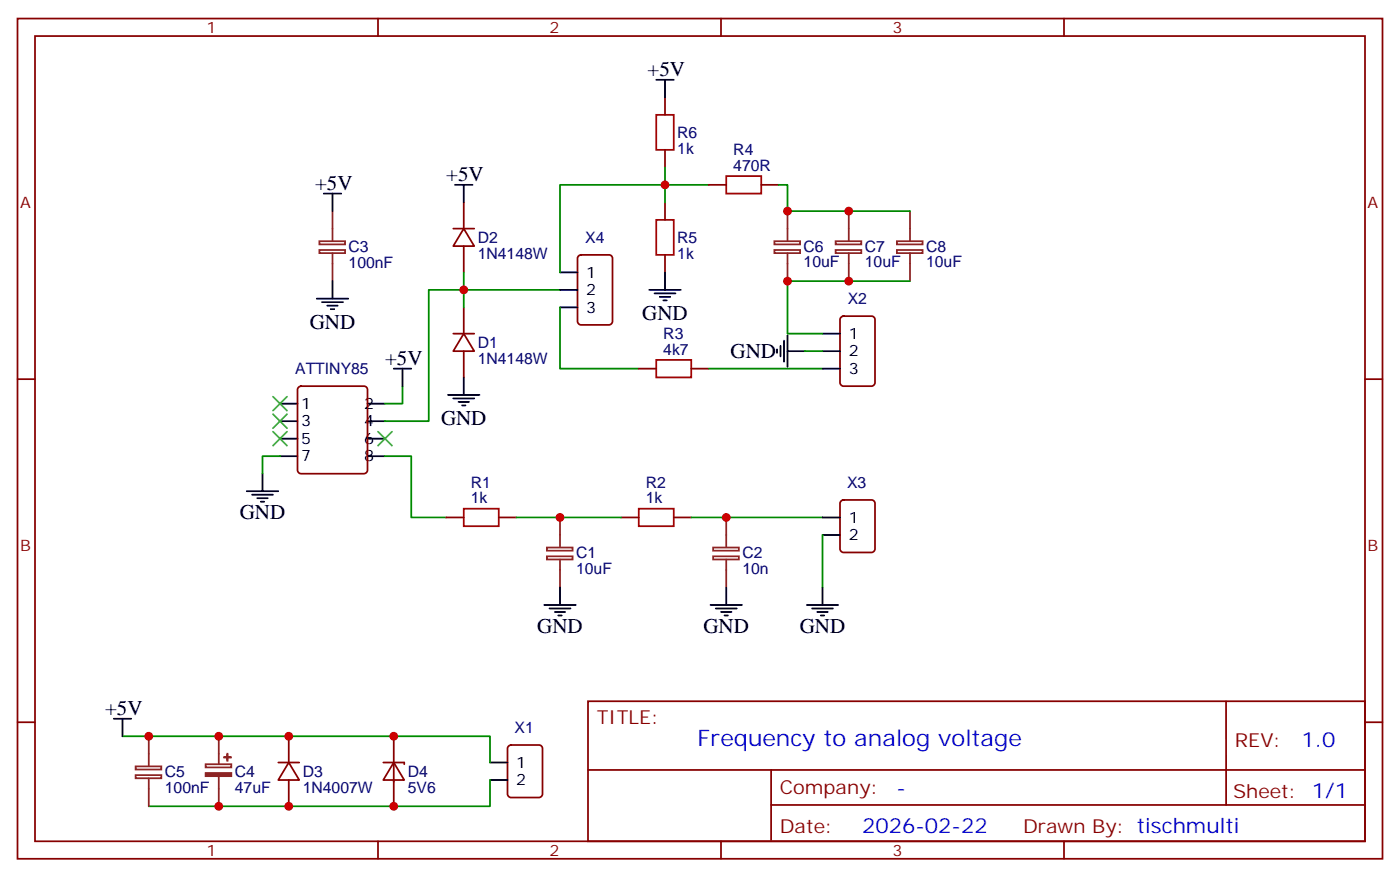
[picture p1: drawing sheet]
<svg xmlns="http://www.w3.org/2000/svg" width="282mm" height="177mm" viewBox="0 0 282 177" stroke-linecap="round" stroke-linejoin="round" font-family="sans-serif">
<g fill="none" stroke="#870000" stroke-width=".35">
<path d="M3.5 3.7h275.2v169.4h-275.2zM7.1 7.3h268.1v162.2h-268.1zM76.2 3.7v3.6M134.1 19.6v3.5M145.3 3.7v3.6M214.5 3.7v3.6M134.1 30.2v3.5M142.9 37.3h3.5M153.5 37.3h3.5M91.4 46.1h4.2M93.5 46.1l2.1 3.5h-4.2zM93.5 40.8v5.3"/>
<path d="M93.5 49.6v5.3M116.7 51.6l.4-.2h5.7a.71 .71 0 0 1 .7 .7v12.7a.76 .76 0 0 1-.7 .7h-5.7a.76 .76 0 0 1-.7-.7v-12.7zM134.1 40.8v3.5M134.1 51.4v3.5M3.5 76.4h3.6M60.2 78l.5-.2h12.7a.71 .71 0 0 1 .7 .7v16.3a.76 .76 0 0 1-.7 .7h-12.7a.76 .76 0 0 1-.7-.7v-16.3zM91.4 67.2h4.2M93.5 67.2l2.1 3.6h-4.2zM93.5 61.9v5.3M93.5 70.8v5.3M128.8 74.3h3.5M139.3 74.3h3.6"/>
<path d="M169.6 63.9l.4-.2h5.7a.71 .71 0 0 1 .7 .7v12.7a.76 .76 0 0 1-.7 .7h-5.7a.76 .76 0 0 1-.7-.7v-12.7zM275.2 76.4h3.5M90 104.3h3.5M100.5 104.3h3.6M125.2 104.3h3.6M135.8 104.3h3.5M169.6 101l.4-.2h5.7a.71 .71 0 0 1 .7 .7v9.1a.76 .76 0 0 1-.7 .7h-5.7a.76 .76 0 0 1-.7-.7v-9.1zM3.5 145.6h3.6M56.1 153.7h4.2M58.2 153.7l2.1 3.5h-4.2zM58.2 148.4v5.3M58.2 157.2v5.3"/>
<path d="M77.3 153.7h4.2v.3M79.4 153.7l2.1 3.5h-4.2zM79.4 148.4v14.1M102.5 150.3l.5-.2h5.7a.71 .71 0 0 1 .7 .7v9.2a.76 .76 0 0 1-.7 .7h-5.7a.76 .76 0 0 1-.7-.7v-9.2zM118.5 141.3h156.7v28.2h-156.7zM118.6 155.2h156.4M155.4 155.2v14.1M247.2 141.3v20.9M275.2 145.6h3.5M76.2 169.5v3.6M145.3 169.5v3.6M155.4 162.2h119.6"/>
<path d="M214.5 169.5v3.6"/>
</g>
<g fill="none" stroke="#000" stroke-width=".35">
<path d="M132.3 16.1h3.5M134.1 16.1v3.5M65.3 39h3.5M67 39v3.5M91.7 37.3h3.5M93.5 37.3v3.5M67 56.7v3.5M112.9 54.9h3.5M112.9 58.4h3.5M130.9 58.4h6.3M131.9 59.1h4.3M133 59.8h2.1"/>
<path d="M134.1 54.9v3.5M63.9 60.2h6.3M64.9 60.9h4.2M66 61.6h2.1M66.7 62.3h.7M79.4 74.3h3.5M81.1 74.3v3.5M90.3 79.6h6.4M93.5 76.1v3.5M112.9 61.9h3.5M133.7 60.5h.7M156.6 70.4v.7"/>
<path d="M157.3 69.7v2.1M158 68.7v4.2M158.7 70.8h3.6M158.7 67.6v6.3M165.8 74.3h3.5M165.8 67.2h3.5M165.8 70.8h3.5M49.7 99h6.4M50.8 99.7h4.2M52.9 95.5v3.5M56.4 81.4h3.6M56.4 84.9h3.6"/>
<path d="M56.4 88.4h3.6M56.4 91.9h3.6M74.1 81.4h3.5M74.1 84.9h3.5M74.1 88.4h3.5M74.1 91.9h3.5M91.4 80.3h4.2M92.4 81h2.1M93.1 81.7h.7M51.9 100.4h2.1M52.6 101.1h.7M112.9 118.4v3.5"/>
<path d="M146.4 118.4v3.5M165.8 104.3h3.5M165.8 107.8h3.5M165.8 118.4v3.5M109.7 121.9h6.4M110.8 122.6h4.2M111.8 123.3h2.1M112.5 124h.7M143.2 121.9h6.4M144.3 122.6h4.2M145.3 123.3h2.2M146 124h.8"/>
<path d="M162.6 121.9h6.4M163.7 122.6h4.2M164.7 123.3h2.2M165.5 124h.7M22.9 144.9h3.6M24.7 144.9v3.5M98.8 153.7h3.5M98.8 157.2h3.5"/>
</g>
<g fill="none" stroke="#008700" stroke-width=".35">
<path d="M134.1 33.7v7.1M142.9 37.3h-30v17.6M157 37.3h1.7v5.2h24.7M93.5 54.9v7M112.9 58.4h-26.5v26.5h-8.8M183.4 56.7h-24.7v10.5h7.1M81.1 77.8v3.6h-3.5M112.9 61.9v12.4h15.9M142.9 74.3h22.9M162.3 70.8h3.5M56.4 91.9h-3.5v3.6M77.6 91.9h5.3v12.4h7.1"/>
<path d="M104.1 104.3h21.1M139.3 104.3h26.5M165.8 107.8v10.6M24.7 148.4h74.1v5.3M98.8 157.2v5.3h-68.8"/>
</g>
<path d="M132.3 23.1h3.5v7.1h-3.5zM146.4 35.5h7.1v3.5h-7.1zM132.3 44.3h3.5v7.1h-3.5zM132.3 72.5h7v3.6h-7zM93.5 102.5h7v3.5h-7zM128.8 102.5h7v3.5h-7z" fill="none" stroke="#a10000" stroke-width=".35"/>
<g fill="none" stroke="#8c2424" stroke-width=".35">
<path d="M64.4 48.6h5.2v.6h-5.2zM64.4 50.4h5.2v.6h-5.2zM67 42.5v6M67 51v5.7M156.1 48.6h5.2v.6h-5.2zM156.1 50.4h5.2v.6h-5.2zM158.7 42.5v6M158.7 51v5.7M168.5 48.6h5.1v.6h-5.1zM168.5 50.4h5.1v.6h-5.1zM171.1 42.5v6M171.1 51v5.7"/>
<path d="M180.8 48.6h5.2v.6h-5.2zM180.8 50.4h5.2v.6h-5.2zM183.4 42.5v6M183.4 51v5.7M110.2 110.3h5.2v.7h-5.2zM110.2 112.1h5.2v.6h-5.2zM112.9 104.3v6M112.9 112.7v5.7M143.8 110.3h5.1v.7h-5.1zM143.8 112.1h5.1v.6h-5.1zM146.4 104.3v6M146.4 112.7v5.7"/>
<path d="M27.3 154.4h5.2v.7h-5.2zM27.3 156.2h5.2v.6h-5.2zM30 148.4v6M30 156.8v5.7M41.5 154h5.1v.7h-5.1zM44.1 148.4v5.6M44.1 156.5v6"/>
</g>
<path d="M55 79.9l2.9 2.9M57.9 79.9l-2.9 2.9M55 87l2.9 2.8M55 83.5l2.9 2.8M57.9 87l-2.9 2.8M57.9 83.5l-2.9 2.8M76.2 87l2.8 2.8M79 87l-2.8 2.8" fill="none" stroke="#3c3" stroke-width=".35"/>
<g fill="#8c2424" stroke="#8c2424" stroke-width=".35">
<path d="M41.5 155.8h5.1v.6h-5.1z"/>
<path d="M45.2 152.6h1.4z"/>
<path d="M45.8 151.9l.1 1.4z"/>
</g>
<g fill="#c00">
<circle cx="112.9" cy="104.3" r=".88"/>
<circle cx="146.4" cy="104.3" r=".88"/>
<circle cx="134.1" cy="37.3" r=".88"/>
<circle cx="93.5" cy="58.4" r=".88"/>
<circle cx="79.4" cy="162.5" r=".88"/>
<circle cx="79.4" cy="148.4" r=".88"/>
<circle cx="58.2" cy="162.5" r=".88"/>
<circle cx="58.2" cy="148.4" r=".88"/>
<circle cx="44.1" cy="148.4" r=".88"/>
<circle cx="44.1" cy="162.5" r=".88"/>
<circle cx="30" cy="148.4" r=".88"/>
<circle cx="171.1" cy="56.7" r=".88"/>
<circle cx="158.8" cy="56.7" r=".88"/>
<circle cx="171.1" cy="42.5" r=".88"/>
<circle cx="158.8" cy="42.5" r=".88"/>
</g>
<text font-size="4.6" fill="#00f" x="140.6" y="150.4">Frequency to analog voltage</text>
<g font-size="4.2">
<text x="130.5" y="15.4">+5V</text>
<text x="63.5" y="38.3">+5V</text>
<text x="90" y="36.5">+5V</text>
<text x="129.5" y="64.5">GND</text>
<text x="62.4" y="66.3">GND</text>
<text x="77.6" y="73.6">+5V</text>
<text x="147.3" y="72.2">GND</text>
<text x="88.9" y="85.7">GND</text>
<text x="48.3" y="104.6">GND</text>
<text x="108.3" y="127.6">GND</text>
<text x="141.8" y="127.6">GND</text>
<text x="161.2" y="127.6">GND</text>
<text x="21.2" y="144.1">+5V</text>
</g>
<g font-size="4.2" fill="#00f">
<text x="262.3" y="150.6">1.0</text>
<text x="180.7" y="160.1">-</text>
<text x="173.8" y="168">2026-02-22</text>
</g>
<g font-size="3.9" fill="#800">
<text x="120.3" y="145.9">TITLE:</text>
<text x="248.9" y="150.6">REV:</text>
<text x="157.2" y="160.1">Company:</text>
<text x="248.6" y="160.7">Sheet: 1/1</text>
<text x="157.2" y="167.8">Date:</text>
<text x="206.2" y="167.9">Drawn By: tischmulti</text>
</g>
<g font-size="3.2" fill="#800">
<text x="41.6" y="6.7">1</text>
<text x="110.8" y="6.7">2</text>
<text x="179.9" y="6.7">3</text>
<text x="4.1" y="41.8">A</text>
<text x="275.7" y="41.8">A</text>
<text x="4.1" y="111">B</text>
<text x="275.7" y="111">B</text>
<text x="41.6" y="172.5">1</text>
<text x="110.8" y="172.5">2</text>
<text x="179.9" y="172.5">3</text>
</g>
<g font-size="3.2" fill="#000080">
<text x="136.5" y="27.8">R6</text>
<text x="136.5" y="31">1k</text>
<text x="147.8" y="34.4">470R</text>
<text x="147.8" y="31.2">R4</text>
<text x="70.3" y="53.9">100nF</text>
<text x="70.3" y="50.7">C3</text>
<text x="96.3" y="52.1">1N4148W</text>
<text x="96.3" y="49">D2</text>
<text x="118" y="49">X4</text>
<text x="136.5" y="52.1">1k</text>
<text x="136.5" y="49">R5</text>
<text x="162" y="53.9">10uF</text>
<text x="162" y="50.7">C6</text>
<text x="174.3" y="53.9">10uF</text>
<text x="174.3" y="50.7">C7</text>
<text x="186.7" y="53.9">10uF</text>
<text x="186.7" y="50.7">C8</text>
<text x="170.9" y="61.3">X2</text>
<text x="96.3" y="70.1">D1</text>
<text x="133.7" y="71.5">4k7</text>
<text x="133.7" y="68.3">R3</text>
<text x="59.5" y="75.4">ATTINY85</text>
<text x="96.3" y="73.3">1N4148W</text>
<text x="94.9" y="101.5">1k</text>
<text x="94.9" y="98.3">R1</text>
<text x="130.2" y="101.5">1k</text>
<text x="130.2" y="98.3">R2</text>
<text x="170.8" y="98.4">X3</text>
<text x="116.1" y="112.5">C1</text>
<text x="149.6" y="112.5">C2</text>
<text x="116.1" y="115.6">10uF</text>
<text x="149.6" y="115.6">10n</text>
<text x="103.7" y="147.8">X1</text>
<text x="33.2" y="159.7">100nF</text>
<text x="33.2" y="156.6">C5</text>
<text x="47.3" y="159.7">47uF</text>
<text x="47.3" y="156.6">C4</text>
<text x="61" y="159.7">1N4007W</text>
<text x="61" y="156.6">D3</text>
<text x="82.2" y="159.7">5V6</text>
<text x="82.2" y="156.6">D4</text>
</g>
<g font-size="3.2">
<text x="118.2" y="56">1</text>
<text x="118.2" y="59.5">2</text>
<text x="118.2" y="63">3</text>
<text x="171.1" y="68.3">1</text>
<text x="171.1" y="71.8">2</text>
<text x="171.1" y="75.4">3</text>
<text x="60.7" y="82.4">1</text>
<text x="73.4" y="82.4">2</text>
<text x="60.7" y="85.9">3</text>
<text x="60.7" y="89.5">5</text>
<text x="73.4" y="85.9">4</text>
<text x="73.4" y="89.5">6</text>
<text x="60.7" y="93">7</text>
<text x="73.4" y="93">8</text>
<text x="171.1" y="105.3">1</text>
<text x="171.1" y="108.9">2</text>
<text x="104.1" y="154.7">1</text>
<text x="104.1" y="158.3">2</text>
</g>
</svg>
